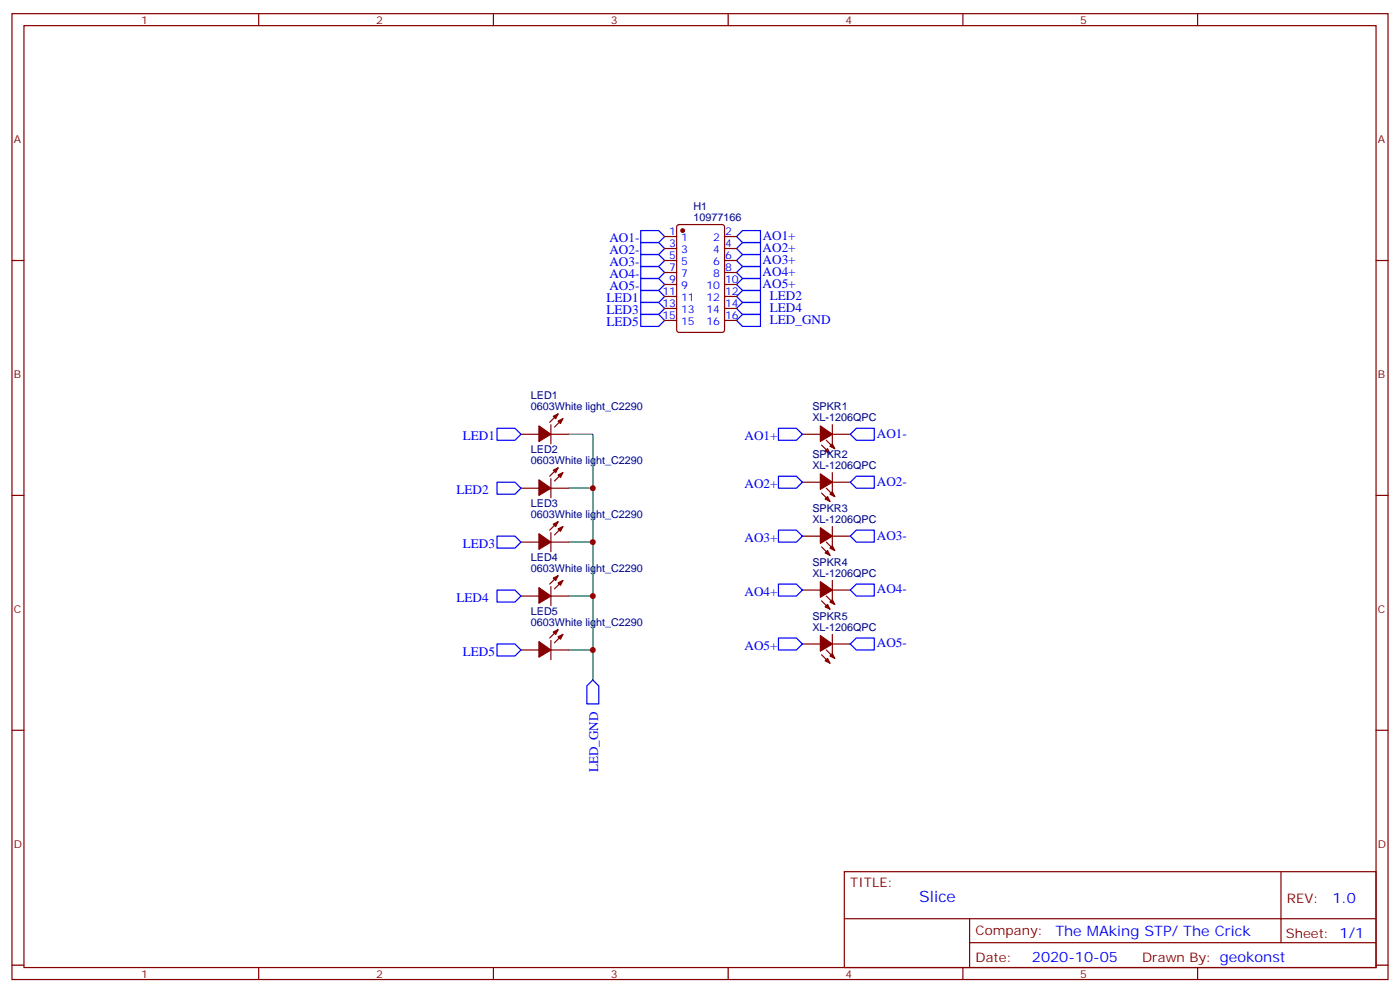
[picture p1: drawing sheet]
<svg xmlns="http://www.w3.org/2000/svg" width="412mm" height="292mm" viewBox="0 0 412 292" stroke-linecap="round" stroke-linejoin="round" font-family="sans-serif">
<g fill="none" stroke="#870000" stroke-width=".35">
<path d="M3.5 4h405.4v284.4h-405.4zM7.1 7.5h398.2v277.3h-398.2zM76.2 4v3.5M145.3 4v3.5M214.5 4v3.5M283.6 4v3.5M352.8 4v3.5M3.5 76.7h3.6M195.8 76.7h3.5M195.8 69.6h3.5M195.8 73.2h3.5M199.6 66.3l.4-.2h12.7l.7 .4v30.7l-.4 .6-13 .1-.6-.5-.1-30.6z"/>
<path d="M213.4 76.7h3.6M213.4 69.6h3.6M213.4 73.2h3.6M405.3 76.7h3.6M195.8 94.3h3.5M195.8 90.8h3.5M195.8 87.3h3.5M195.8 80.2h3.5M195.8 83.7h3.5M213.4 94.3h3.6M213.4 90.8h3.6M213.4 87.3h3.6"/>
<path d="M213.4 80.2h3.6M213.4 83.7h3.6M153.5 127.8h5.2M162.3 127.8h5.3M162.3 125v5.7M164.4 121.8l-2.5 2.5M164.4 137.7l-2.5 2.5M165.8 123.3l-2.5 2.4M165.8 139.1l-2.5 2.5M236.4 127.8h5.3M242 131l2.5 2.5M243.4 129.6l2.5 2.5"/>
<path d="M245.2 127.8h5.3M245.2 125v5.7M245.2 139.1v5.7M3.5 145.8h3.6M153.5 143.7h5.2M153.5 159.6h5.2M162.3 140.9v5.6M162.3 156.8v5.6M162.3 143.7h5.3M162.3 159.6h5.3M164.4 153.6l-2.5 2.5M165.8 155l-2.5 2.5"/>
<path d="M236.4 142h5.3M236.4 157.8h5.3M242 145.1l2.5 2.5M243.4 143.7l2.5 2.5M243.4 159.6l2.5 2.5M245.2 155v5.7M245.2 142h5.3M245.2 157.8h5.3M405.3 145.8h3.6M153.5 175.5h5.2M162.3 172.6v5.7M162.3 175.5h5.3"/>
<path d="M164.4 169.5l-2.5 2.4M165.8 170.9l-2.5 2.5M236.4 173.7h5.3M242 161l2.5 2.5M242 176.9l2.5 2.5M243.4 175.5l2.5 2.4M245.2 170.9v5.6M245.2 173.7h5.3M153.5 191.3h5.2M162.3 188.5v5.7M162.3 191.3h5.3M164.4 185.3l-2.5 2.5"/>
<path d="M165.8 186.8l-2.5 2.4M236.4 189.6h5.3M242 192.8l2.5 2.4M243.4 191.3l2.5 2.5M245.2 186.8v5.6M245.2 189.6h5.3M3.5 215h3.6M405.3 215h3.6M248.7 256.6h156.6v28.2h-156.6zM377.3 256.6v20.9M248.7 270.5h156.5M285.6 277.5h119.6"/>
<path d="M285.6 270.5v14.1M3.5 284.1h3.6M76.2 284.8v3.6M145.3 284.8v3.6M214.5 284.8v3.6M283.6 284.8v3.6M352.8 284.8v3.6M405.3 284.1h3.6"/>
</g>
<g fill="none" stroke="#00f" stroke-width=".35">
<path d="M188.7 78.5h5.3l1.8 1.7-1.8 1.8h-5.3zM188.7 74.9h5.3l1.8 1.8-1.8 1.8h-5.3zM188.7 71.4h5.3l1.8 1.8-1.8 1.7h-5.3zM188.7 67.9h5.3l1.8 1.7-1.8 1.8h-5.3zM217 76.7l1.7-1.8h5.3v3.6h-5.3zM217 73.2l1.7-1.8h5.3v3.5h-5.3zM217 69.6l1.7-1.7h5.3v3.5h-5.3zM188.7 92.6h5.3l1.8 1.7-1.8 1.8h-5.3zM188.7 89h5.3l1.8 1.8-1.8 1.8h-5.3zM188.7 85.5h5.3l1.8 1.8-1.8 1.7h-5.3zM188.7 82h5.3l1.8 1.7-1.8 1.8h-5.3zM217 94.3l1.7-1.7h5.3v3.5h-5.3z"/>
<path d="M217 90.8l1.7-1.8h5.3v3.6h-5.3zM217 87.3l1.7-1.8h5.3v3.5h-5.3zM217 83.7l1.7-1.7h5.3v3.5h-5.3zM217 80.2l1.7-1.7h5.3v3.5h-5.3zM146.4 126.1h5.3l1.8 1.7-1.8 1.8h-5.3zM229.3 126.1h5.3l1.8 1.7-1.8 1.8h-5.3zM250.5 127.8l1.7-1.7h5.3v3.5h-5.3zM146.4 142h5.3l1.8 1.7-1.8 1.8h-5.3zM146.4 157.8h5.3l1.8 1.8-1.8 1.8h-5.3zM229.3 140.2h5.3l1.8 1.8-1.8 1.7h-5.3zM229.3 156.1h5.3l1.8 1.7-1.8 1.8h-5.3zM250.5 142l1.7-1.8h5.3v3.5h-5.3z"/>
<path d="M250.5 157.8l1.7-1.7h5.3v3.5h-5.3zM146.4 173.7h5.3l1.8 1.8-1.8 1.7h-5.3zM229.3 171.9h5.3l1.8 1.8-1.8 1.8h-5.3zM250.5 173.7l1.7-1.8h5.3v3.6h-5.3zM146.4 189.6h5.3l1.8 1.7-1.8 1.8h-5.3zM229.3 187.8h5.3l1.8 1.8-1.8 1.7h-5.3zM250.5 189.6l1.7-1.8h5.3v3.5h-5.3zM172.9 201.9l1.7-1.7 1.8 1.7v5.3h-3.5z"/>
</g>
<g fill="#870000" stroke="#870000" stroke-width=".35">
<path d="M164.4 124l1.4-.7-.7 1.4z"/>
<path d="M163 122.6l1.4-.8-.7 1.5z"/>
<path d="M158.7 125.4l3.6 2.4-3.6 2.2z"/>
<path d="M164.4 139.8l1.4-.7-.7 1.4z"/>
<path d="M163 138.4l1.4-.7-.7 1.4z"/>
<path d="M158.7 141.3l3.6 2.4-3.6 2.1z"/>
<path d="M164.4 155.7l1.4-.7-.7 1.4z"/>
<path d="M163 154.3l1.4-.7-.7 1.4z"/>
<path d="M158.7 157.1l3.6 2.5-3.6 2.1z"/>
<path d="M164.4 171.6l1.4-.7-.7 1.4z"/>
<path d="M163 170.2l1.4-.7-.7 1.4z"/>
<path d="M158.7 173l3.6 2.5-3.6 2.1z"/>
<path d="M164.4 187.5l1.4-.7-.7 1.4z"/>
<path d="M163 186.1l1.4-.8-.7 1.5z"/>
<path d="M158.7 188.9l3.6 2.4-3.6 2.2z"/>
<path d="M243.1 132.8l.7-.7 .7 1.4z"/>
<path d="M244.5 131.4l.7-.7 .7 1.4z"/>
<path d="M241.7 125.4l3.5 2.4-3.5 2.2z"/>
<path d="M243.1 146.9l.7-.7 .7 1.4z"/>
<path d="M244.5 145.5l.7-.7 .7 1.4z"/>
<path d="M241.7 139.5l3.5 2.5-3.5 2.1z"/>
<path d="M243.1 162.8l.7-.7 .7 1.4z"/>
<path d="M244.5 161.4l.7-.7 .7 1.4z"/>
<path d="M241.7 155.4l3.5 2.4-3.5 2.1z"/>
<path d="M243.8 177.9l.7 1.5-1.4-.8z"/>
<path d="M244.5 177.2l.7-.7 .7 1.4z"/>
<path d="M241.7 171.2l3.5 2.5-3.5 2.1z"/>
<path d="M243.8 193.8l.7 1.4-1.4-.7z"/>
<path d="M244.5 193.1l.7-.7 .7 1.4z"/>
<path d="M241.7 187.1l3.5 2.5-3.5 2.1z"/>
<circle cx="201.1" cy="67.9" r=".53"/>
</g>
<path d="M167.6 127.8h7v15.9M167.6 159.6h7v15.9M167.6 143.7h7v15.9M167.6 175.5h7v15.8M167.6 191.3h7v8.9" fill="none" stroke="#008700" stroke-width=".35"/>
<g fill="#c00">
<circle cx="174.6" cy="191.3" r=".88"/>
<circle cx="174.6" cy="175.5" r=".88"/>
<circle cx="174.6" cy="159.6" r=".88"/>
<circle cx="174.6" cy="143.7" r=".88"/>
</g>
<text font-size="4.6" fill="#00f" x="270.8" y="265.6">Slice</text>
<g font-size="4.2" fill="#00f">
<text x="392.5" y="265.9">1.0</text>
<text x="310.9" y="275.4">The MAking STP/ The Crick</text>
<text x="304" y="283.2">2020-10-05</text>
</g>
<g font-size="3.9" fill="#00f">
<text x="179.5" y="71.3">AO1-</text>
<text x="224.7" y="70.5">AO1+</text>
<text x="179.5" y="74.8">AO2-</text>
<text x="224.7" y="77.6">AO3+</text>
<text x="224.7" y="74.1">AO2+</text>
<text x="179.5" y="78.3">AO3-</text>
<text x="179.5" y="81.9">AO4-</text>
<text x="224.7" y="81.1">AO4+</text>
<text x="178.7" y="88.9">LED1</text>
<text x="179.5" y="85.4">AO5-</text>
<text x="224.7" y="84.6">AO5+</text>
<text x="226.8" y="88.2">LED2</text>
<text x="178.7" y="96">LED5</text>
<text x="178.7" y="92.4">LED3</text>
<text x="226.8" y="95.2">LED_GND</text>
<text x="226.8" y="91.7">LED4</text>
<text x="136.3" y="129.5">LED1</text>
<text x="219.3" y="129.6">AO1+</text>
<text x="258.3" y="128.8">AO1-</text>
<text x="219.3" y="143.7">AO2+</text>
<text x="258.3" y="142.9">AO2-</text>
<text x="134.4" y="145.4">LED2</text>
<text x="136.3" y="161.2">LED3</text>
<text x="219.3" y="159.6">AO3+</text>
<text x="258.3" y="158.8">AO3-</text>
<text x="134.4" y="177.1">LED4</text>
<text x="219.3" y="175.5">AO4+</text>
<text x="258.3" y="174.7">AO4-</text>
<text x="219.3" y="191.3">AO5+</text>
<text x="258.3" y="190.6">AO5-</text>
<text x="136.3" y="193">LED5</text>
<text x="176.2" y="227.3" transform="rotate(-90 176.2 227.3)">LED_GND</text>
</g>
<g font-size="3.9" fill="#800">
<text x="250.5" y="261.2">TITLE:</text>
<text x="379.1" y="265.9">REV:</text>
<text x="287.4" y="275.4">Company:</text>
<text x="378.7" y="276">Sheet: 1/1</text>
<text x="287.4" y="283.1">Date:</text>
<text x="336.4" y="283.2">Drawn By: geokonst</text>
</g>
<g font-size="3.2" fill="#800">
<text x="41.6" y="7">1</text>
<text x="110.8" y="7">2</text>
<text x="179.9" y="7">3</text>
<text x="249.1" y="7">4</text>
<text x="318.2" y="7">5</text>
<text x="4.1" y="42.1">A</text>
<text x="405.9" y="42.1">A</text>
<text x="4.1" y="111.3">B</text>
<text x="405.9" y="111.3">B</text>
<text x="4.1" y="180.4">C</text>
<text x="405.9" y="180.4">C</text>
<text x="4.1" y="249.6">D</text>
<text x="405.9" y="249.6">D</text>
<text x="41.6" y="287.8">1</text>
<text x="110.8" y="287.8">2</text>
<text x="179.9" y="287.8">3</text>
<text x="249.1" y="287.8">4</text>
<text x="318.2" y="287.8">5</text>
</g>
<g font-size="3.2" fill="#000080">
<text x="204.3" y="64.9">10977166</text>
<text x="204.3" y="61.7">H1</text>
<text x="156.4" y="117.6">LED1</text>
<text x="156.4" y="120.8">0603White light_C2290</text>
<text x="239.3" y="124">XL-1206QPC</text>
<text x="239.3" y="120.8">SPKR1</text>
<text x="156.4" y="136.7">0603White light_C2290</text>
<text x="156.4" y="133.5">LED2</text>
<text x="239.3" y="134.9">SPKR2</text>
<text x="239.3" y="138.1">XL-1206QPC</text>
<text x="156.4" y="149.4">LED3</text>
<text x="156.4" y="152.5">0603White light_C2290</text>
<text x="239.3" y="154">XL-1206QPC</text>
<text x="239.3" y="150.8">SPKR3</text>
<text x="156.4" y="165.2">LED4</text>
<text x="239.3" y="166.6">SPKR4</text>
<text x="156.4" y="168.4">0603White light_C2290</text>
<text x="239.3" y="169.8">XL-1206QPC</text>
<text x="156.4" y="184.3">0603White light_C2290</text>
<text x="156.4" y="181.1">LED5</text>
<text x="239.3" y="185.7">XL-1206QPC</text>
<text x="239.3" y="182.5">SPKR5</text>
</g>
<g font-size="3.2" fill="#00f">
<text x="197.1" y="69.3">1</text>
<text x="200.6" y="71">1</text>
<text x="210.1" y="71">2</text>
<text x="213.6" y="69.3">2</text>
<text x="197.1" y="72.8">3</text>
<text x="197.1" y="76.3">5</text>
<text x="200.6" y="74.6">3</text>
<text x="210.1" y="74.6">4</text>
<text x="213.6" y="76.3">6</text>
<text x="213.6" y="72.8">4</text>
<text x="197.1" y="79.9">7</text>
<text x="197.1" y="83.4">9</text>
<text x="200.6" y="78.1">5</text>
<text x="200.6" y="81.6">7</text>
<text x="210.1" y="81.6">8</text>
<text x="210.1" y="78.1">6</text>
<text x="213.6" y="83.4">10</text>
<text x="213.6" y="79.9">8</text>
<text x="195.1" y="86.9">11</text>
<text x="200.6" y="85.2">9</text>
<text x="200.6" y="88.7">11</text>
<text x="208.1" y="88.7">12</text>
<text x="208.1" y="85.2">10</text>
<text x="213.6" y="86.9">12</text>
<text x="195.1" y="90.5">13</text>
<text x="195.1" y="94">15</text>
<text x="200.6" y="92.2">13</text>
<text x="200.6" y="95.7">15</text>
<text x="208.1" y="95.7">16</text>
<text x="208.1" y="92.2">14</text>
<text x="213.6" y="94">16</text>
<text x="213.6" y="90.5">14</text>
</g>
</svg>
